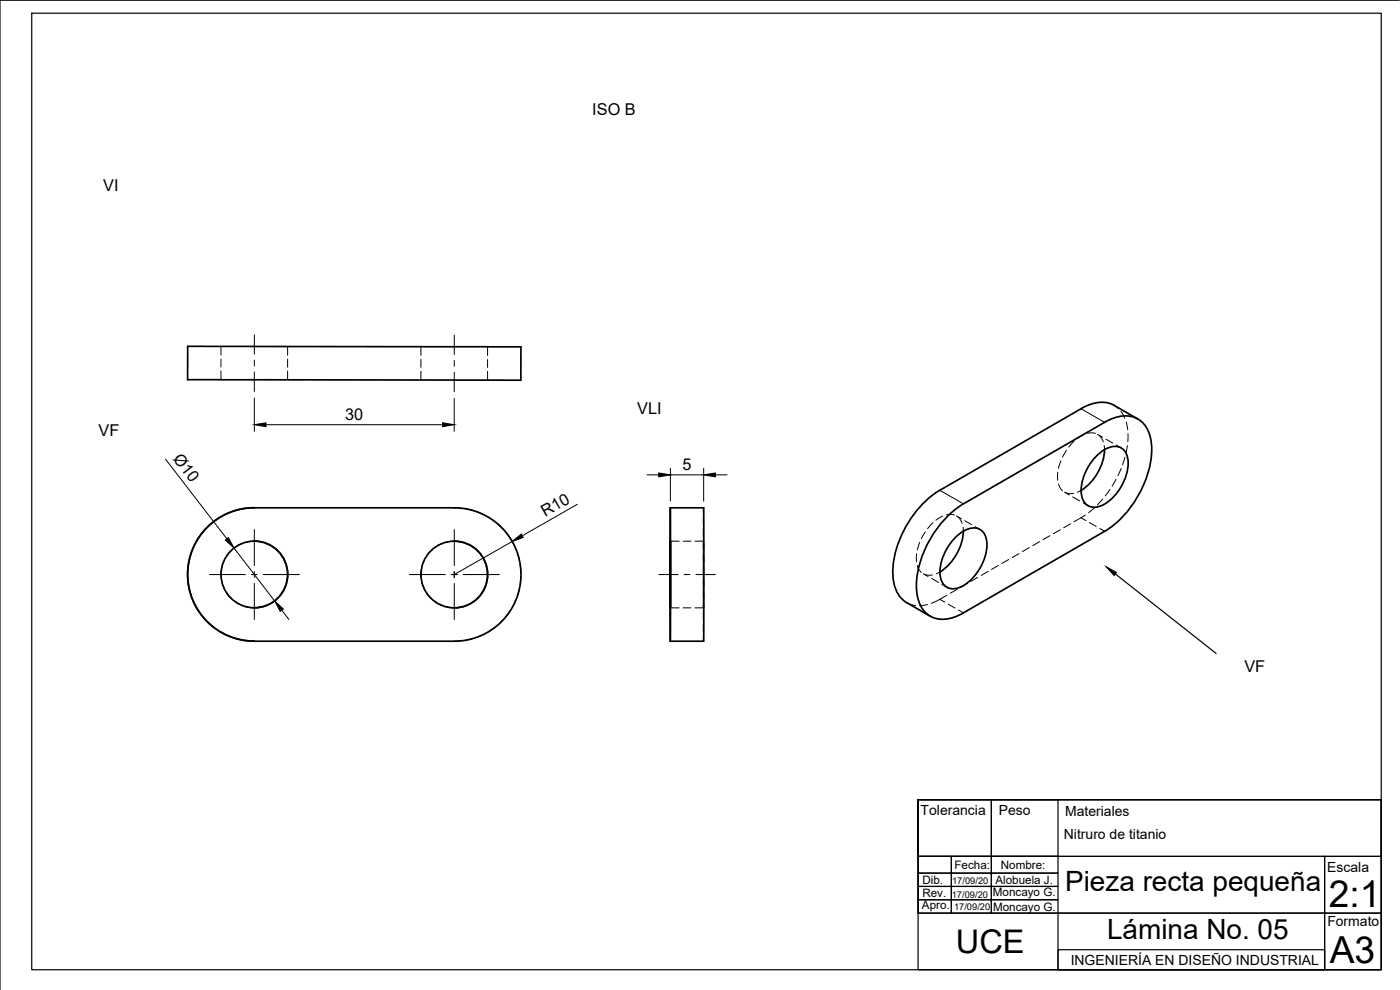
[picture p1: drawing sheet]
<svg xmlns="http://www.w3.org/2000/svg" width="420mm" height="297mm" viewBox="0 0 420 297" stroke-linecap="round" stroke-linejoin="round" font-family="sans-serif">
<!-- layer: Visible -->
<g fill="none" stroke="#000" stroke-width=".51">
<path d="M56.3 103.9l100 .2v10l-100-.2zM324.4 122.6l-42.4 24.5M324.4 122.6a10 10 0 0 1 10-1l7.1 4.1M328.8 137.1a7.2 7.2 0 0 1 7.4-2.9 5.1 5.1 0 0 1 2.3 5.9 15.3 15.3 0 0 1-8 11.7 4 4 0 0 1-6-3.5 15 15 0 0 1 4.3-11.2zM331.5 134.9a15.6 15.6 0 0 1-7 12.2M331.5 126.7l-42.3 24.5a31.3 31.3 0 0 0-14.2 24.5 9.6 9.6 0 0 0 5.2 9.6 10.3 10.3 0 0 0 8.9-1.4l42.4-24.5M331.5 126.7a9.5 9.5 0 0 1 10.9-.3 11.6 11.6 0 0 1 3.2 10.1 31.6 31.6 0 0 1-14.1 22.9M62.2 158.2a20 20 0 0 1 14.1-5.9 20 20 0 0 0-20 20.1 20 20 0 0 0 20 20 20 20 0 0 1-18.5-12.4 20 20 0 0 1 4.4-21.8zM76.3 152.4h60a20 20 0 0 1 20.1 20 20 20 0 0 1-20.1 20h-60M201.1 152.4h10.1M201.1 152.4v40M201.2 152.3v40.1"/>
<path d="M211.2 152.3v40.1h-10.1M282.1 147.1a31.2 31.2 0 0 0-14.2 25 10 10 0 0 0 4.2 8.7l7.1 4.1M289.1 159.3a15.6 15.6 0 0 1-7 12.3M76.3 162.4a10 10 0 0 1 10 10 10 10 0 0 1-10 10M136.3 162.4a10 10 0 0 1 10 10 10 10 0 0 1-10 10M201.1 162.4v20zM201.2 162.4v20zM286.4 161.6a7.2 7.2 0 0 1 7.4-2.9 5.1 5.1 0 0 1 2.3 5.9 15.3 15.3 0 0 1-8 11.6 4 4 0 0 1-5.9-3.4 15 15 0 0 1 4.2-11.2z"/>
<circle cx="76.3" cy="172.4" r="10"/>
<circle cx="136.3" cy="172.4" r="10"/>
</g>
<!-- layer: Hidden -->
<g fill="none" stroke="#000" stroke-width=".3">
<path d="M66.3 103.9v2.7M66.3 107.7v2.4M66.3 111.3v2.6M86.3 104v2.6M86.3 107.8v2.4M86.3 111.3v2.7M126.3 104v2.6M126.3 107.8v2.4M126.3 111.4v2.6M146.3 104v2.7M146.3 107.9v2.3M146.3 111.4v2.7"/>
<path d="M318.4 138.3l-.7 2.2M320.1 135.1l-1.2 2.1M322.3 132.4l-1.5 1.7M325.3 130.4l-2 1.2M326.4 130l1.3-.1 1.1 .1M329.4 130.3l1.5 .9M329.8 130.6l1 1.1 .3 .9M331.4 133.7l.1 1.2M331.9 131.8l2.1 1.2M334.4 121.7l1.2 .9M335 133.5l1.5 .9M336.4 123.4l1.2 2.1"/>
<path d="M337.6 137.2l-.7 2.3M338 126.6l.4 2.4M338.3 133.7l-.4 2.3M338.5 130.1v2.4M136.3 152.4l2.3 .1M139.7 152.7l2.3 .5M143.2 153.6l2.2 .9M146.4 155.1l2 1.3M149.3 157.2l1.7 1.6M151.8 159.7l1.4 2M211.1 158.7v2.4M211.1 155.1v2.4"/>
<path d="M211.1 152.4v1.5M277.7 159.6l-1.2 2M280 156.9l-1.6 1.7M282.9 154.9l-2 1.2M284.1 154.5l1.2-.2 1.1 .2M287 154.8l1.5 .8M287.4 155.1l.7 .6 .7 1.3M289 158.2l.1 1.2M289.5 156.2l2.1 1.2M292.6 158l1.5 .9M317.5 141.7l-.1 2.4M317.7 145.2l.5 1.2 .7 .9"/>
<path d="M318.2 158.9l-2.1 1.2M319.4 147.7l1.5 .8M319.9 147.9l.9 .2 1.4-.1M321.3 157.2l-2.1 1.2M321.9 149.1l2.1 1.2M324.4 147.2l-1 .5M325.1 150.9l1.4 .8M325.7 154.5l-3.4 2.1M328.5 152.3l-1.8 1.5M331 149.7l-1.6 1.8M333.1 146.9l-1.4 1.9M335 143.8l-1.2 2.1"/>
<path d="M336.5 140.6l-1 2.2M66.4 171.2v2.4M66.6 174.7l.8 2.3M67.4 167.8l-.8 2.2M68 178l1.6 1.8M69.6 165l-1.6 1.8M72.6 163.1l-2.1 1.1M76.3 162.4l-2.6 .3M76.3 162.4h.1M126.4 171.2v2.4M126.6 174.7l.8 2.3M127.4 167.8l-.8 2.2"/>
<path d="M128 178l1.6 1.8M129.6 165l-1.6 1.8M132.6 163.1l-2.1 1.1M136.3 162.4h.1M136.3 162.4l-2.5 .3M153.8 162.7l1 2.1M154.8 179.9l-1 2.2M155.2 165.9l.7 2.3M155.9 176.5l-.6 2.3M156.1 169.4l.2 2.4M156.3 173l-.2 2.3M201.1 162.4h2.7"/>
<path d="M205 162.4h2.4M208.6 162.4h2.6M211.1 176.5v2.4M211.1 173v2.4M211.1 169.4v2.4M211.1 165.8v2.4M211.1 162.2v2.4M211.1 162.7v2.4M211.1 163.3v2.4M211.1 166.9v2.5M211.1 170.6v2.4M211.1 174.2v2.4"/>
<path d="M211.1 177.8v2.5M211.1 170v2.4M211.1 166.3v2.4M211.1 177.2v2.4M211.1 173.6v2.4M211.2 163.3v2.4M211.2 166.9v2.5M211.2 170.6v2.4M211.2 174.2v2.4M211.2 177.8v2.5M211.2 170v2.4M211.2 166.3v2.4"/>
<path d="M211.2 162.7v2.4M211.2 177.2v2.4M211.2 173.6v2.4M275.1 166.2l-.1 2.3M275.3 169.7l.5 1.2 .7 .8M276 162.7l-.7 2.3M277.1 172.1l1.5 .9M277.5 172.3l.9 .3 1.4-.1M279.6 173.6l2 1.2M282.1 171.6l-1.1 .6M282.7 175.4l1.5 .8M284.2 178.6l-4.7 2.4"/>
<path d="M287.3 176.8l-2.1 1.2M290.3 175l-2 1.2M293.4 173.2l-2 1.2M296.5 171.5l-2 1.1M299.6 169.7l-2 1.2M302.7 167.9l-2 1.2M305.8 166.1l-2 1.2M308.9 164.3l-2 1.2M312 162.5l-2.1 1.2M315.1 160.7l-2.1 1.2M70.5 180.5l2.1 1.2M73.7 182l2.6 .4"/>
<path d="M76.3 182.4h.1M130.5 180.5l2.1 1.2M133.7 182l2.6 .4M136.3 182.4h.1M138.6 192.3l-2.3 .1M142 191.5l-2.3 .6M145.4 190.2l-2.2 1M148.4 188.3l-2 1.3M151 185.9l-1.7 1.7M153.2 183.1l-1.4 1.9M201.1 182.4h2.7M205 182.4h2.4"/>
<path d="M208.6 182.4h2.6M211.1 187.3v2.4M211.1 183.7v2.4M211.1 180.1v2.4M211.1 190.8v1.6M211.1 180.9v1.5v-.9M211.2 180.9v1.5v-.9M272.1 180.8l1.3 .6 1.4 .3M278.3 181.4l-2.3 .3"/>
</g>
<!-- layer: Visible Narrow -->
<path d="M324.4 122.6l7.1 4.1M282 147.1l7.1 4.1" fill="none" stroke="#000" stroke-width=".3"/>
<!-- layer: Hidden Narrow -->
<path d="M324.4 155.3l1.5 .9M326.9 156.8l2.1 1.2M330 158.6l1.5 .8M282 179.8l1.5 .9M284.6 181.3l2 1.1M287.7 183l1.4 .9" fill="none" stroke="#000" stroke-width=".3"/>
<!-- layer: Sketch1 -->
<g fill="none" stroke="#000" stroke-width=".36">
<path d="M9.5 4h405v287h-405zM420 .1h-420v296.9M334.7 172.2l30.3 23.9M275.5 240v16.9h139v-16.9h-139h139v51h-139zM275.5 240h22v16.9h-22zM297.5 240h20v16.9h-20zM275.5 256.9h122v17.1h-122zM275.5 256.9h10v5.1h-10zM285.5 256.9h12v5.1h-12zM297.5 256.9h20v5.1h-20zM397.5 256.9h17v17.1h-17zM275.5 262h10v4h-10z"/>
<path d="M275.5 266h10v4h-10zM275.5 270h10v4h-10zM285.5 262h12v4h-12zM285.5 266h12v4h-12zM285.5 270h12v4h-12zM297.5 262h20v4h-20zM297.5 266h20v4h-20zM297.5 270h20v4h-20zM317.5 274h80v17h-80zM397.5 274h17v17h-17zM317.5 285h80v6h-80z"/>
</g>
<!-- layer: Center Lines -->
<g fill="none" stroke="#000" stroke-width=".3">
<path d="M76.3 108.1v1.7M76.3 111.6v5.8M76.3 100.4v5.9M136.3 100.5v5.9M136.3 108.1v1.8M136.3 111.7v5.8M76.3 158.9v10.8M136.3 158.9v10.8M62.8 172.4h10.8M75.4 172.4h1.8M76.3 171.5v1.8M76.3 175.1v10.8"/>
<path d="M79 172.4h10.8M122.8 172.4h10.8M135.4 172.4h1.8M136.3 171.5v1.8M136.3 175.1v10.8M139 172.4h10.8M197.7 172.4h5.8M205.3 172.4h1.8M208.9 172.4h5.8"/>
</g>
<!-- layer: Dimensions -->
<g fill="none" stroke="#000" stroke-width=".3">
<path d="M76.3 119.5v9.9M136.3 119.5v9.9M49.7 137.8l18.4 23.9M79.8 127.4h53M173.2 151.3l-16.5 9.4M194.2 142.5h3.5M201.2 140.5v9.9M201.2 142.5h10M211.2 140.5v9.9M214.7 142.5h3.5M70.2 164.5l12.2 15.8M153.7 162.5l-17.4 9.9"/>
<path d="M84.6 183.1l2.1 2.8"/>
</g>
<path d="M76.3 127.4l3.5-.5v1.1zM132.8 126.9l3.5 .5-3.5 .6zM197.7 141.9l3.5 .6-3.5 .6zM211.2 142.5l3.5-.6v1.2zM67.6 162l1-.7 1.6 3.2zM153.7 162.5l2.7-2.3 .6 1.1zM82.4 180.3l2.6 2.4-.9 .7z" fill="#000" stroke="#000" stroke-width=".3"/>
<!-- layer: Sketch1 -->
<path d="M332 170.1l3.1 1.7-.7 .9z" fill="#000" stroke="#000" stroke-width=".3"/>
<g font-size="11.2">
<text x="398.8" y="272">2:1</text>
<text x="399.1" y="289">A3</text>
</g>
<text font-size="9.8" x="286.9" y="285.9">UCE</text>
<g font-size="8.4">
<text x="319.6" y="267.3">Pieza recta pequeña</text>
<text x="332.2" y="281.7">Lámina No. 05</text>
</g>
<g font-size="4.9">
<text x="177.8" y="34.5">ISO B</text>
<text x="31" y="57.3">VI</text>
<text x="103.6" y="125.9">30</text>
<text x="191.2" y="124.4">VLI</text>
<text x="29.6" y="130.8">VF</text>
<text x="51.8" y="137.8" transform="rotate(52 51.8 137.8)">Ø10</text>
<text x="204.8" y="140.9">5</text>
<text x="163.6" y="155.1" transform="rotate(-30 163.6 155.1)">R10</text>
<text x="373.5" y="201.8">VF</text>
</g>
<g font-size="4.2">
<text x="276.3" y="244.4">Tolerancia</text>
<text x="299.7" y="244.5">Peso</text>
<text x="319.7" y="244.8">Materiales</text>
<text x="319.3" y="251.6">Nitruro de titanio</text>
<text x="398.3" y="261.7">Escala</text>
<text x="398.4" y="277.9">Formato</text>
<text x="321.3" y="289.5">INGENIERÍA EN DISEÑO INDUSTRIAL</text>
</g>
<g font-size="3.5">
<text x="286.4" y="260.8">Fecha:</text>
<text x="300.4" y="260.7">Nombre:</text>
<text x="276.8" y="269.2">Rev.</text>
<text x="276.8" y="265.2">Dib.</text>
<text x="298" y="268.9">Moncayo G.</text>
<text x="298.7" y="265.1">Alobuela J.</text>
<text x="276.7" y="272.6">Apro.</text>
<text x="298" y="273.5">Moncayo G.</text>
</g>
<g font-size="2.8">
<text x="285.6" y="269.3">17/09/20</text>
<text x="285.8" y="265.2">17/09/20</text>
<text x="286.3" y="273">17/09/20</text>
</g>
</svg>
